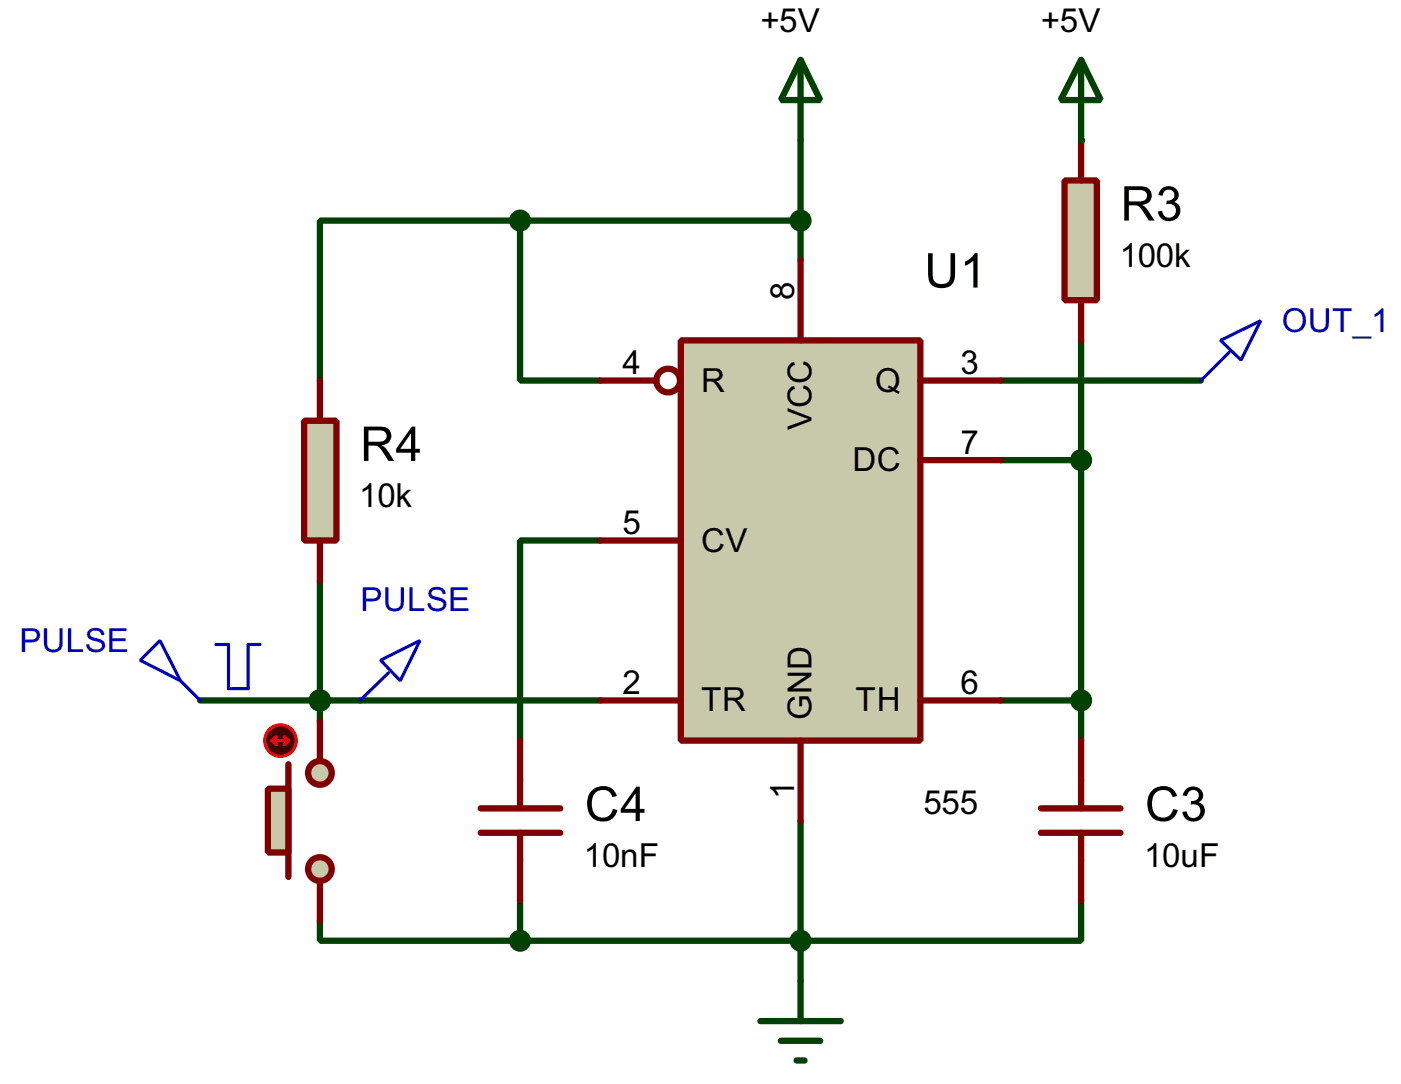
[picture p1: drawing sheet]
<svg xmlns="http://www.w3.org/2000/svg" width="89mm" height="69mm" viewBox="0 0 89 69" stroke-linecap="round" stroke-linejoin="round" font-family="sans-serif">
<path d="M38.1 34.3h-5.1v12.7M63.5 24.2h12.7M63.5 29.2h5.1M68.6 21.6v25.4M50.8 52.1v10.2M63.5 44.5h5.1M68.6 57.2v2.5h-17.8" fill="none" stroke="#004000" stroke-width=".4"/>
<circle cx="68.6" cy="8.9" r=".2" fill="#004000"/>
<path d="M12.7 44.5h25.4M20.3 58.5v1.2h12.7M33 57.2v2.5M33 59.7h17.8" fill="none" stroke="#004000" stroke-width=".4"/>
<circle cx="20.3" cy="44.5" r=".2" fill="#004000"/>
<path d="M20.3 36.9v7.6" fill="none" stroke="#004000" stroke-width=".4"/>
<circle cx="20.3" cy="44.5" r=".2" fill="#004000"/>
<path d="M20.3 44.5v1.3" fill="none" stroke="#004000" stroke-width=".4"/>
<circle cx="20.3" cy="44.5" r=".2" fill="#004000"/>
<path d="M33 14v10.2h5.1M33 14h-12.7v10.2M33 14h17.8M50.8 8.9v7.6" fill="none" stroke="#004000" stroke-width=".4"/>
<path d="M43.2 21.6h15.2v25.4h-15.2z" fill="#c8c8aa" stroke="#800000" stroke-width=".4"/>
<g fill="none" stroke="#800000" stroke-width=".4">
<path d="M50.8 16.5v5.1M38.1 24.2h3.6M38.1 34.3h5.1M58.4 24.2h5.1M58.4 29.2h5.1M30.5 51.3h5.1M30.5 52.9h5.1M33 47v4.3M33 52.9v4.3M38.1 44.5h5.1M50.8 47v5.1M58.4 44.5h5.1"/>
<path d="M66.1 51.3h5M66.1 52.9h5M68.6 47v4.3M68.6 52.9v4.3"/>
<circle cx="42.4" cy="24.2" r=".75"/>
</g>
<path d="M50.8 3.8l1.3 2.6h-2.5zM50.8 3.8v5.1M48.3 64.8h5.1M49.6 66.1h2.5M50.6 67.3h.5M50.8 62.3v2.5" fill="none" stroke="#004000" stroke-width=".4"/>
<g fill="#004000" stroke="#004000" stroke-width=".4">
<circle cx="50.8" cy="59.7" r=".5"/>
<circle cx="68.6" cy="44.5" r=".5"/>
</g>
<path d="M77.5 21.6l2.5-1.2-1.2 2.5zM78 22.4l-1.8 1.8" fill="none" stroke="#0000c0" stroke-width=".2"/>
<path d="M67.6 11.5h2v7.6h-2z" fill="#c8c8aa" stroke="#800000" stroke-width=".4"/>
<path d="M68.6 8.9v2.6M68.6 19.1v2.5" fill="none" stroke="#800000" stroke-width=".4"/>
<g fill="#004000" stroke="#004000" stroke-width=".4">
<circle cx="68.6" cy="29.2" r=".5"/>
<circle cx="33" cy="59.7" r=".5"/>
</g>
<path d="M68.6 3.8l1.3 2.6h-2.6zM68.6 3.8v5.1" fill="none" stroke="#004000" stroke-width=".4"/>
<g fill="#c8c8aa" stroke="#800000" stroke-width=".4">
<circle cx="20.3" cy="49.1" r=".75"/>
<circle cx="20.3" cy="55.2" r=".75"/>
</g>
<path d="M18.3 48.5v7.2" fill="none" stroke="#800000" stroke-width=".4"/>
<path d="M17 50.1h1.3v4h-1.3z" fill="#c8c8aa" stroke="#800000" stroke-width=".4"/>
<path d="M20.3 45.8v2.5M20.3 55.9v2.6" fill="none" stroke="#800000" stroke-width=".4"/>
<circle cx="17.8" cy="47" r="1" fill="#400000" stroke="#f00" stroke-width=".2"/>
<path d="M17.3 47h1M17.3 47l.3 .3M17.6 46.8l-.3 .2M18.1 46.8l.2 .2M18.3 47l-.2 .3" fill="none" stroke="#f00" stroke-width=".2"/>
<path d="M19.3 26.7h2.1v7.6h-2.1z" fill="#c8c8aa" stroke="#800000" stroke-width=".4"/>
<path d="M20.3 24.2v2.5M20.3 34.3v2.6" fill="none" stroke="#800000" stroke-width=".4"/>
<path d="M8.9 41.9l1.3-1.2 1.3 2.5zM11.5 43.2l1.2 1.3M13.7 40.9h.8v2.8h1.3v-2.8h.7M24.2 41.9l2.5-1.2-1.3 2.5zM24.7 42.7l-1.8 1.8" fill="none" stroke="#0000c0" stroke-width=".2"/>
<g fill="#004000" stroke="#004000" stroke-width=".4">
<circle cx="20.3" cy="44.5" r=".5"/>
<circle cx="33" cy="14" r=".5"/>
<circle cx="50.8" cy="14" r=".5"/>
</g>
<g font-size="3.4">
<text x="71.1" y="14">R3</text>
<text x="58.7" y="18.3">U1</text>
<text x="22.9" y="29.3">R4</text>
<text x="37.1" y="52.1">C4</text>
<text x="72.7" y="52.1">C3</text>
</g>
<g font-size="2.4">
<text x="48.3" y="2">+5V</text>
<text x="66.1" y="2">+5V</text>
<text x="71.1" y="16.9">100k</text>
<text x="39.5" y="23.8">4</text>
<text x="50.4" y="19" transform="rotate(-90 50.4 19)">8</text>
<text x="61" y="23.8">3</text>
<text x="44.5" y="24.9">R</text>
<text x="51.5" y="27.3" transform="rotate(-90 51.5 27.3)">VCC</text>
<text x="54.1" y="29.9">DC</text>
<text x="55.5" y="24.9">Q</text>
<text x="61" y="28.8">7</text>
<text x="22.8" y="32.2">10k</text>
<text x="39.5" y="33.9">5</text>
<text x="44.5" y="35">CV</text>
<text x="39.5" y="44.1">2</text>
<text x="44.5" y="45.2">TR</text>
<text x="51.5" y="45.7" transform="rotate(-90 51.5 45.7)">GND</text>
<text x="54.3" y="45.2">TH</text>
<text x="61" y="44.1">6</text>
<text x="50.4" y="50.7" transform="rotate(-90 50.4 50.7)">1</text>
<text x="58.6" y="51.7">555</text>
<text x="37.1" y="55.1">10nF</text>
<text x="72.6" y="55.1">10uF</text>
</g>
<g font-size="2.4" fill="#0000c0">
<text x="81.3" y="21.1">OUT_1</text>
<text x="1.2" y="41.4">PULSE</text>
<text x="22.9" y="38.8">PULSE</text>
</g>
</svg>
